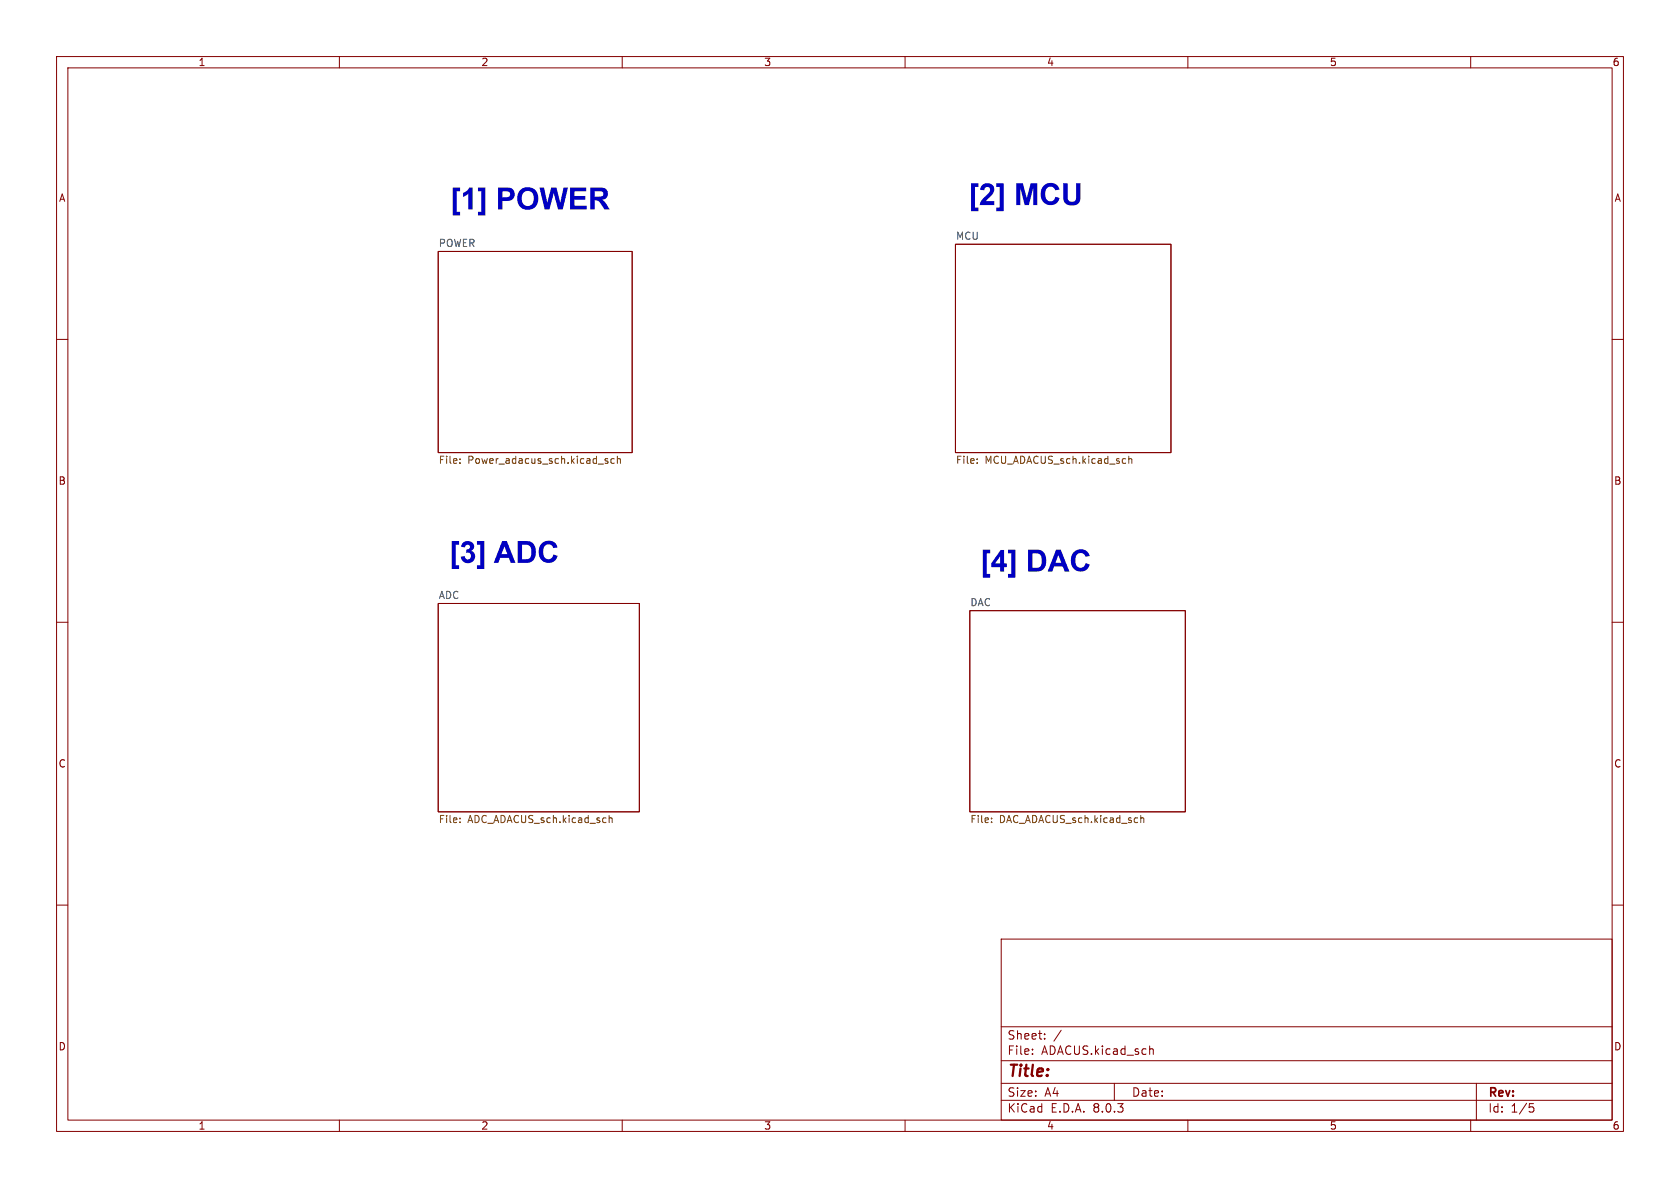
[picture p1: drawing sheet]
<svg xmlns="http://www.w3.org/2000/svg" width="297mm" height="210mm" viewBox="0 0 297 210" stroke-linecap="round" stroke-linejoin="round" font-family="sans-serif">
<g fill="none" stroke="#840000" stroke-width=".18">
<path d="M10 10h277v190h-277zM12 12h273v186h-273zM60 10v2M110 10v2M160 10v2M210 10v2M260 10v2M10 60h2M77.5 44.5h34.3v35.5h-34.3zM168.9 43.2h38.1v36.8h-38.1zM285 60h2M10 110h2"/>
<path d="M77.5 106.7h35.5v36.8h-35.5zM171.4 108h38.1v35.5h-38.1zM285 110h2M10 160h2M285 160h2M177 166h108v32h-108zM60 198v2M110 198v2M160 198v2M177 194.5h108M177 191.5h108M177 187.5h108"/>
<path d="M177 181.5h108M182.5 186.3v.1M182.5 185.5v.1M184.7 183.6v.1M184.7 182.8v.1M187.6 182.1l-1.3 2M197 191.5v3M203.2 185.5l.3-.1 .3 .1 .1 .9M210 198v2M260 198v2M261 191.5v6.5M270.4 195.1h.7"/>
<path d="M270.5 195.7h.4l.3 .3-.2 .5-.5 .1"/>
</g>
<g fill="none" stroke="#725600" stroke-width=".18">
<path d="M81.3 81.1v.2M81.3 81.8v.1M107 81.3l.5 .4-.2 .2h-.3M107.4 81.1h-.3l-.1 .2M108.6 81.1h-.4l-.2 .2 .1 .6h.5M109.1 81.2l.2-.1h.3l.1 .8M109.1 80.6v1.3M172.8 81.8v.1M172.8 81.1v.2M199.6 80.6v1.3M199.6 81.2l.1-.1h.3l.1 .8M81.3 145.3v.1"/>
<path d="M81.3 144.6v.2M107.7 144.7l.2-.1h.3v.8M107.7 144.1v1.3M175.3 145.3v.1M175.3 144.6v.2M201.7 144.1v1.3M201.7 144.7l.1-.1h.4v.8"/>
</g>
<g font-size="5.3" fill="#0000c2">
<text x="79.7" y="38.5">[1] POWER</text>
<text x="171.3" y="37.7">[2] MCU</text>
<text x="79.5" y="100.9">[3] ADC</text>
<text x="173.4" y="102.5">[4] DAC</text>
</g>
<text font-size="2.8" fill="#840000" x="178" y="190.9">Title:</text>
<g font-size="2.1" fill="#840000">
<text x="178" y="184">Sheet:</text>
<text x="178" y="186.7">File:</text>
<text x="184.1" y="186.7">ADACUS.kicad_sch</text>
<text x="178" y="196.9">KiCad</text>
<text x="178" y="194.1">Size:</text>
<text x="184.7" y="194.1">A4</text>
<text x="185.7" y="196.9">E.D.A.</text>
<text x="193.3" y="196.9">8.0.3</text>
<text x="200" y="194.1">Date:</text>
<text x="263" y="194.3">Rev:</text>
<text x="263" y="196.9">Id:</text>
<text x="267.1" y="196.9">1/5</text>
</g>
<g font-size="1.8" fill="#840000">
<text x="35" y="11.9">1</text>
<text x="85" y="11.9">2</text>
<text x="135" y="11.9">3</text>
<text x="185" y="11.9">4</text>
<text x="235" y="11.9">5</text>
<text x="285" y="11.9">6</text>
<text x="10.3" y="35.9">A</text>
<text x="285.3" y="35.9">A</text>
<text x="10.3" y="85.9">B</text>
<text x="285.3" y="85.9">B</text>
<text x="10.3" y="135.9">C</text>
<text x="285.3" y="135.9">C</text>
<text x="10.3" y="185.9">D</text>
<text x="285.3" y="185.9">D</text>
<text x="35" y="199.9">1</text>
<text x="85" y="199.9">2</text>
<text x="135" y="199.9">3</text>
<text x="185" y="199.9">4</text>
<text x="235" y="199.9">5</text>
<text x="285" y="199.9">6</text>
</g>
<g font-size="1.8" fill="#006464">
<text x="77.5" y="43.7">POWER</text>
<text x="168.9" y="42.5">MCU</text>
<text x="77.5" y="106">ADC</text>
<text x="171.4" y="107.2">DAC</text>
</g>
<g font-size="1.8" fill="#725600">
<text x="77.5" y="82.3">File:</text>
<text x="82.7" y="82.3">Power_adacus_sch.kicad_sch</text>
<text x="168.9" y="82.3">File:</text>
<text x="174.1" y="82.3">MCU_ADACUS_sch.kicad_sch</text>
<text x="77.5" y="145.8">File:</text>
<text x="82.7" y="145.8">ADC_ADACUS_sch.kicad_sch</text>
<text x="171.4" y="145.8">File:</text>
<text x="176.7" y="145.8">DAC_ADACUS_sch.kicad_sch</text>
</g>
</svg>
